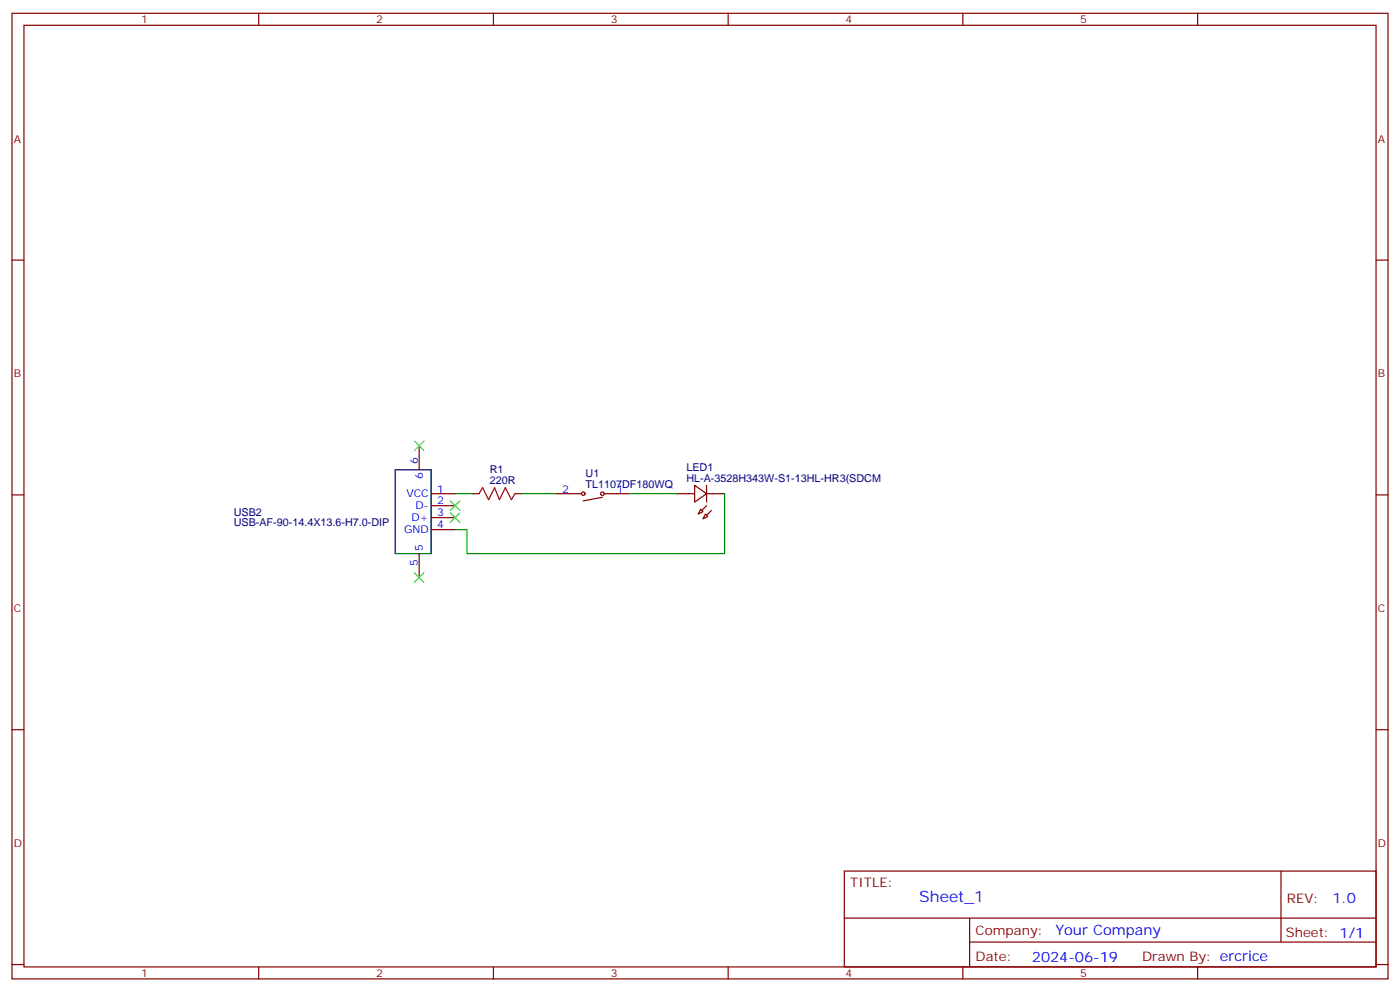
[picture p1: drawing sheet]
<svg xmlns="http://www.w3.org/2000/svg" width="412mm" height="292mm" viewBox="0 0 412 292" stroke-linecap="round" stroke-linejoin="round" font-family="sans-serif">
<g fill="none" stroke="#870000" stroke-width=".35">
<path d="M3.5 3.9h405.4v284.4h-405.4zM7.1 7.4h398.2v277.3h-398.2zM76.2 3.9v3.5M145.3 3.9v3.5M214.5 3.9v3.5M283.6 3.9v3.5M352.8 3.9v3.5M3.5 76.6h3.6M405.3 76.6h3.6M123.5 131.3v7M3.5 145.7h3.6M127 145.4h7.1"/>
<path d="M127 148.9h7.1M127 152.4h7.1M127 156h7.1M139.3 145.4h1.8M151.7 145.4h1.8M164 145.4h7.1M177.4 146.4l-5.6 1.1M178.2 145.4h7M199.3 145.4h5.3M204.6 142.9l3.5 2.5-3.5 2.4zM206.4 150l.7 .7-1.4 .7zM207.8 151.4l.7 .7-1.4 .7z"/>
<path d="M208.1 145.4h5.3M208.1 142.9v4.9M405.3 145.7h3.6M123.5 163v7.1M3.5 214.9h3.6M405.3 214.9h3.6M248.7 256.5h156.6v28.2h-156.6zM377.3 256.5v20.9M248.7 270.4h156.5M285.6 277.4h119.6M285.6 270.4v14.1M3.5 284h3.6"/>
<path d="M76.2 284.7v3.6M145.3 284.7v3.6M214.5 284.7v3.6M283.6 284.7v3.6M352.8 284.7v3.6M405.3 284h3.6"/>
<circle cx="171.8" cy="145.4" r=".53"/>
<circle cx="177.4" cy="145.4" r=".53"/>
</g>
<g fill="#870000" stroke="#870000" stroke-width=".35">
<path d="M209.5 150.3l-1.4 1.4z"/>
<path d="M208.1 148.9l-1.4 1.4z"/>
</g>
<path d="M116.4 138.3h10.6v24.7h-10.6z" fill="none" stroke="#000" stroke-width=".35"/>
<path d="M134.1 145.4h5.2M153.5 145.4h10.5M185.2 145.4h14.1M213.4 145.4v17.6h-75.8v-7h-3.5" fill="none" stroke="#008700" stroke-width=".35"/>
<path d="M122.1 129.9l2.8 2.8M124.9 129.9l-2.8 2.8M132.6 151l2.9 2.8M132.6 147.5l2.9 2.8M135.5 151l-2.9 2.8M135.5 147.5l-2.9 2.8M122.1 168.7l2.8 2.8M124.9 168.7l-2.8 2.8" fill="none" stroke="#3c3" stroke-width=".35"/>
<path d="M141.1 145.4l1.1-1.8 1.7 3.5 1.8-3.5 1.4 3.5 1.8-3.5 1.7 3.5 1.1-1.7" fill="none" stroke="#a10000" stroke-width=".35"/>
<text font-size="4.6" fill="#00f" x="270.8" y="265.5">Sheet_1</text>
<g font-size="4.2" fill="#00f">
<text x="392.5" y="265.8">1.0</text>
<text x="310.9" y="275.3">Your Company</text>
<text x="304" y="283.1">2024-06-19</text>
</g>
<g font-size="3.9" fill="#800">
<text x="250.5" y="261.1">TITLE:</text>
<text x="379.1" y="265.8">REV:</text>
<text x="287.4" y="275.3">Company:</text>
<text x="378.7" y="275.9">Sheet: 1/1</text>
<text x="287.4" y="283">Date:</text>
<text x="336.4" y="283.1">Drawn By: ercrice</text>
</g>
<g font-size="3.2" fill="#800">
<text x="41.6" y="6.9">1</text>
<text x="110.8" y="6.9">2</text>
<text x="179.9" y="6.9">3</text>
<text x="249.1" y="6.9">4</text>
<text x="318.2" y="6.9">5</text>
<text x="4.1" y="42">A</text>
<text x="405.9" y="42">A</text>
<text x="4.1" y="111.2">B</text>
<text x="405.9" y="111.2">B</text>
<text x="4.1" y="180.3">C</text>
<text x="405.9" y="180.3">C</text>
<text x="4.1" y="249.4">D</text>
<text x="405.9" y="249.4">D</text>
<text x="41.6" y="287.7">1</text>
<text x="110.8" y="287.7">2</text>
<text x="179.9" y="287.7">3</text>
<text x="249.1" y="287.7">4</text>
<text x="318.2" y="287.7">5</text>
</g>
<g font-size="3.2" fill="#00f">
<text x="123.1" y="136.6" transform="rotate(-90 123.1 136.6)">6</text>
<text x="124.5" y="141" transform="rotate(-90 124.5 141)">6</text>
<text x="119.7" y="146.4">VCC</text>
<text x="122.4" y="150">D-</text>
<text x="128.8" y="145">1</text>
<text x="128.8" y="148.6">2</text>
<text x="165.6" y="145">2</text>
<text x="181.7" y="145">1</text>
<text x="121.3" y="153.5">D+</text>
<text x="128.8" y="152.1">3</text>
<text x="128.8" y="155.6">4</text>
<text x="119" y="157">GND</text>
<text x="123.1" y="166.8" transform="rotate(-90 123.1 166.8)">5</text>
<text x="124.5" y="162.3" transform="rotate(-90 124.5 162.3)">5</text>
</g>
<g font-size="3.2" fill="#000080">
<text x="144.3" y="142.6">220R</text>
<text x="144.3" y="139.4">R1</text>
<text x="172.5" y="143.6">TL1107DF180WQ</text>
<text x="172.5" y="140.4">U1</text>
<text x="202.2" y="141.9">HL-A-3528H343W-S1-13HL-HR3(SDCM</text>
<text x="202.2" y="138.8">LED1</text>
<text x="68.8" y="155">USB-AF-90-14.4X13.6-H7.0-DIP</text>
<text x="68.8" y="151.8">USB2</text>
</g>
</svg>
